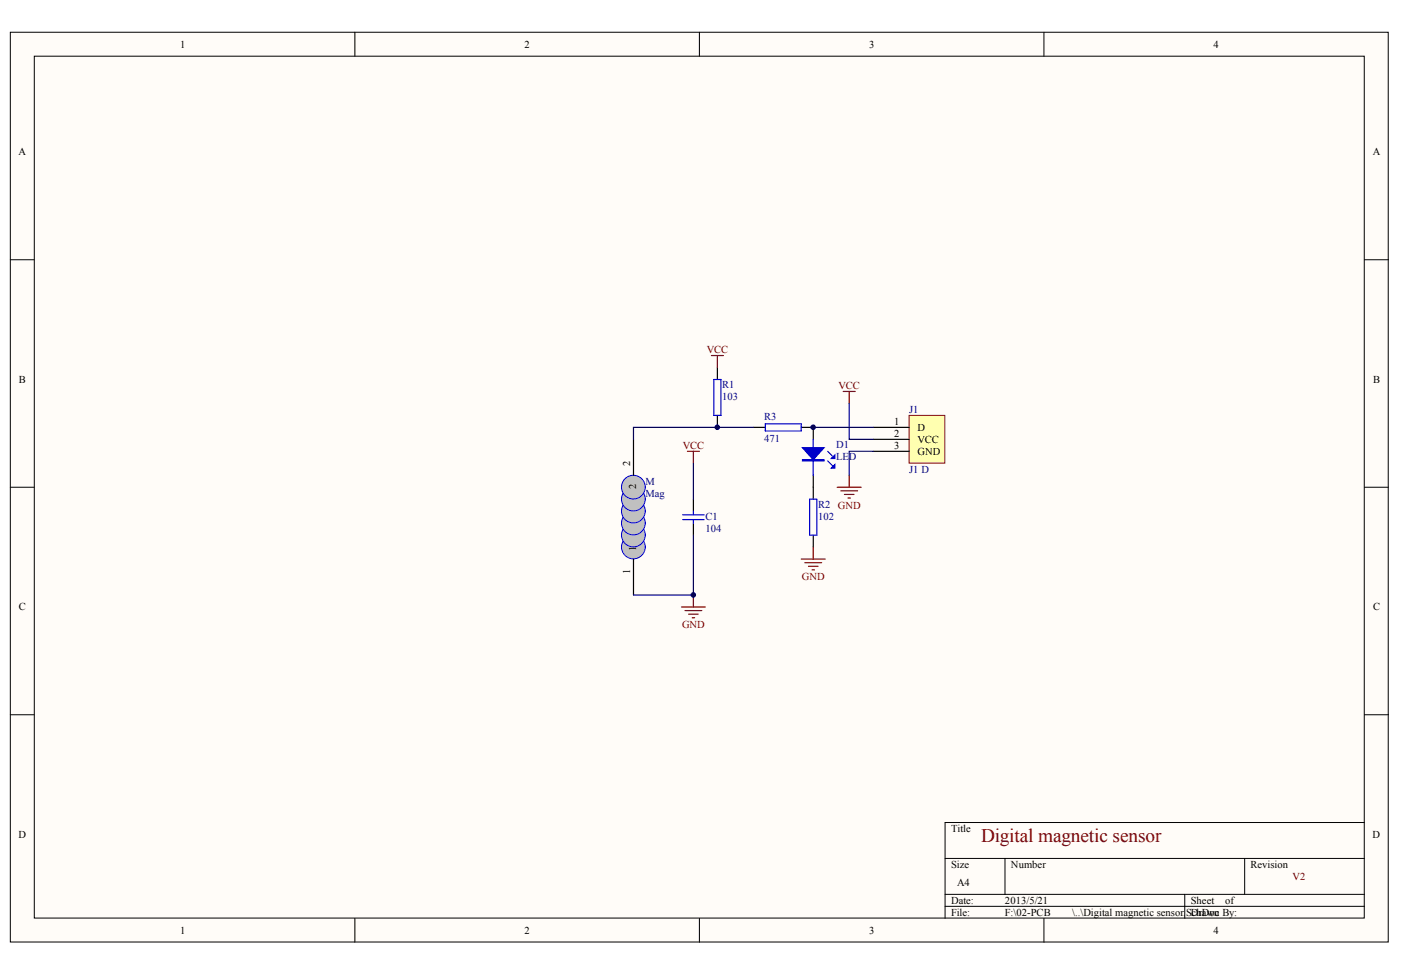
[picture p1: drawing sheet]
<svg xmlns="http://www.w3.org/2000/svg" width="287mm" height="200mm" viewBox="0 0 287 200" stroke-linecap="round" stroke-linejoin="round" font-family="sans-serif">
<g fill="#fffcf8" stroke="#000" stroke-width=".2">
<path d="M2.1 6.6h282.1v186.3h-282.1z"/>
<path d="M7 11.5h272.3v176.5h-272.3z"/>
</g>
<g fill="none" stroke="#000" stroke-width=".2">
<path d="M72.6 6.6v4.9M143.2 6.6v4.9M213.7 6.6v4.9M2.1 53.2h4.9M279.3 53.2h4.9M2.1 99.8h4.9M279.3 99.8h4.9M2.1 146.3h4.9M279.3 146.3h4.9M193.5 175.8h85.8M205.7 175.8v7.3M254.8 175.8v7.3"/>
<path d="M279.3 168.4h-85.8v19.6M72.6 188v4.9M143.2 188v4.9M193.5 183.1h85.8M193.5 185.6h85.8M213.7 188v4.9M242.5 183.1v4.9"/>
</g>
<path d="M186.1 85h7.3v9.8h-7.3z" fill="#ffffb0" stroke="#800000" stroke-width=".2"/>
<path d="M146.9 75.2v2.5M146.9 85v2.5M154.2 87.5h2.5M164 87.5h2.5M178.8 87.5h7.3M178.8 90h7.3M178.8 92.4h7.3M142 102.2v2.5M142 107.1v2.5" fill="none" stroke="#000" stroke-width=".25"/>
<path d="M146.1 77.7h1.5v7.3h-1.5zM156.7 86.8h7.3v1.4h-7.3zM139.7 106.4h4.5M139.7 105.4h4.5M142 104.7v.7M142 106.4v.7" fill="none" stroke="#00f" stroke-width=".25"/>
<g fill="#c0c0c0" stroke="#00f" stroke-width=".2">
<circle cx="129.7" cy="112" r="2.43"/>
<circle cx="129.7" cy="109.5" r="2.43"/>
<circle cx="129.7" cy="107.1" r="2.43"/>
<circle cx="129.7" cy="104.6" r="2.43"/>
<circle cx="129.7" cy="102.2" r="2.43"/>
<circle cx="129.7" cy="99.7" r="2.43"/>
</g>
<path d="M129.7 90v7.3M166.5 87.5v2.5M166.5 97.3v4.9M129.7 114.5v7.3M166.5 109.6v2.4" fill="none" stroke="#000" stroke-width=".25"/>
<path d="M166.5 90v7.3M169.4 94.4l1 .9M169.4 92.4l1 1M165.7 102.2h1.5v7.4h-1.5z" fill="none" stroke="#00f" stroke-width=".25"/>
<g fill="#00f" stroke="#00f" stroke-width=".25">
<path d="M164.3 91.7h4.4l-2.2 2.4z"/>
<path d="M170.2 95.8l.7-.7v.7z"/>
<path d="M170.2 93.9l.7-.8v.8z"/>
<path d="M164.3 94.1h4.4v.3h-4.4z" fill-rule="evenodd"/>
</g>
<g fill="none" stroke="#800000" stroke-width=".25">
<path d="M145.6 72.8h2.5M146.9 72.8v2.4M140.7 92.4h2.5M142 92.4v2.5M171.4 99.8h4.9M172.6 80.1h2.5M173.8 80.1v2.5M173.8 97.3v2.5M164 114.5h4.9M164.8 115.2h3.4M165.5 115.9h2M166.2 116.7h.5"/>
<path d="M166.5 112v2.5M172.1 100.5h3.5M172.9 101.2h1.9M173.6 102h.5M139.5 124.3h4.9M140.2 125h3.5M141 125.7h1.9M141.7 126.5h.5M142 121.8v2.5"/>
</g>
<path d="M142 94.9v7.3M154.2 87.5h-24.5v2.5M166.5 87.5h12.3M173.8 82.6v7.4h5M178.8 92.4h-5v4.9M142 109.6v12.2h-12.3" fill="none" stroke="#000080" stroke-width=".25"/>
<g fill="#000080" stroke="#000080" stroke-width=".2">
<circle cx="141.9" cy="121.8" r=".47"/>
<circle cx="146.8" cy="87.5" r=".47"/>
<circle cx="166.5" cy="87.5" r=".47"/>
</g>
<text font-size="3.9" fill="#800000" x="200.8" y="172.4">Digital magnetic sensor</text>
<g font-size="2.2">
<text x="36.9" y="9.8">1</text>
<text x="107.4" y="9.8">2</text>
<text x="177.9" y="9.8">3</text>
<text x="248.5" y="9.8">4</text>
<text x="3.8" y="31.8">A</text>
<text x="281" y="31.8">A</text>
<text x="3.9" y="78.4">B</text>
<text x="281.1" y="78.4">B</text>
<text x="183" y="87">1</text>
<text x="183" y="89.5">2</text>
<text x="187.8" y="88.2">D</text>
<text x="183" y="91.9">3</text>
<text x="187.8" y="90.7">VCC</text>
<text x="187.8" y="93.1">GND</text>
<text x="3.9" y="125">C</text>
<text x="281.1" y="125">C</text>
<text x="3.8" y="171.5">D</text>
<text x="194.7" y="170.3">Title</text>
<text x="281" y="171.5">D</text>
<text x="194.7" y="177.7">Size</text>
<text x="207" y="177.7">Number</text>
<text x="256" y="177.7">Revision</text>
<text x="194.7" y="185">Date:</text>
<text x="195.9" y="181.4">A4</text>
<text x="205.7" y="185">2013/5/21</text>
<text x="243.8" y="185">Sheet</text>
<text x="250.8" y="185">of</text>
<text x="36.9" y="191.2">1</text>
<text x="107.4" y="191.2">2</text>
<text x="177.9" y="191.2">3</text>
<text x="194.7" y="187.5">File:</text>
<text x="205.7" y="187.5">F:\02-PCB</text>
<text x="219.5" y="187.5">\..\Digital magnetic sensor.</text>
<text x="242.8" y="187.5">SDrawn</text>
<text x="243.9" y="187.5">chDoc By:</text>
<text x="248.5" y="191.2">4</text>
</g>
<g font-size="2.2" fill="#800000">
<text x="144.7" y="72.3">VCC</text>
<text x="171.7" y="79.7">VCC</text>
<text x="139.8" y="91.9">VCC</text>
<text x="171.5" y="104.1">GND</text>
<text x="164.2" y="118.8">GND</text>
<text x="139.6" y="128.6">GND</text>
<text x="264.6" y="180.2">V2</text>
</g>
<g font-size="2.2" fill="#000080">
<text x="147.8" y="79.4">R1</text>
<text x="147.8" y="81.9">103</text>
<text x="156.4" y="86">R3</text>
<text x="186.1" y="84.6">J1</text>
<text x="156.4" y="90.5">471</text>
<text x="171.1" y="91.7">D1</text>
<text x="171.1" y="94.1">LED</text>
<text x="132.1" y="99.3">M</text>
<text x="132.1" y="101.7">Mag</text>
<text x="186.1" y="96.8">J1 D</text>
<text x="144.4" y="106.4">C1</text>
<text x="167.5" y="103.9">R2</text>
<text x="167.5" y="106.4">102</text>
<text x="144.4" y="108.8">104</text>
</g>
<g font-size="2.1">
<text x="129" y="95.3" transform="rotate(-90 129 95.3)">2</text>
<text x="130.2" y="100.1" transform="rotate(-90 130.2 100.1)">2</text>
<text x="130.2" y="112.7" transform="rotate(-90 130.2 112.7)">1</text>
<text x="129" y="117.5" transform="rotate(-90 129 117.5)">1</text>
</g>
</svg>
